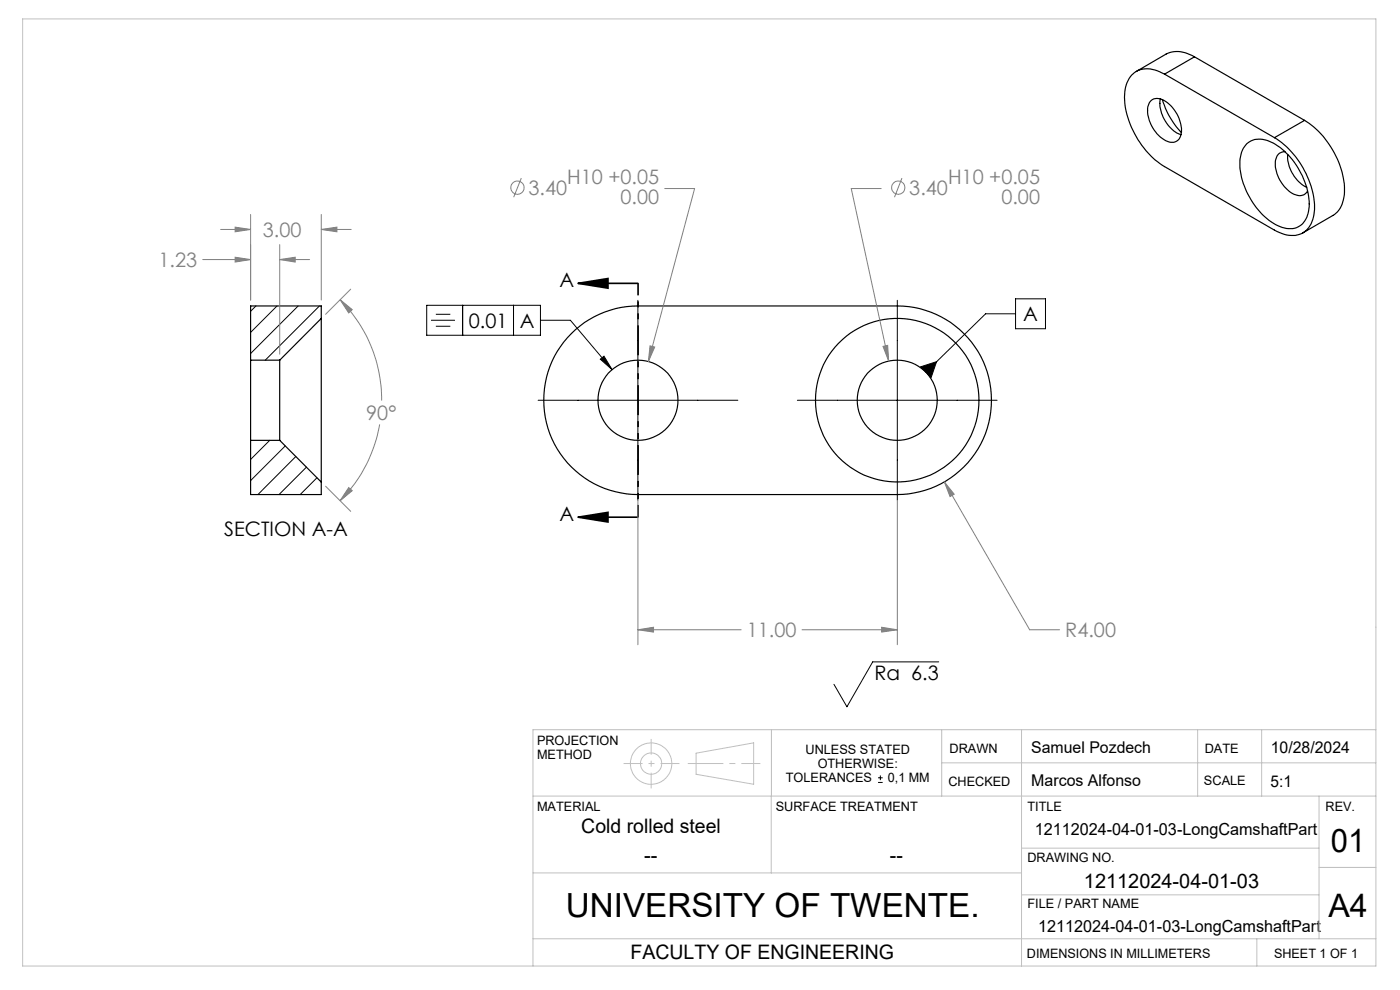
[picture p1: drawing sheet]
<svg xmlns="http://www.w3.org/2000/svg" width="297mm" height="210mm" viewBox="0 0 297 210" stroke-linecap="round" stroke-linejoin="round" font-family="sans-serif">
<g fill="none" stroke="#000" stroke-width=".25">
<path d="M247.1 15.7a5.8 5.8 0 0 0-6.4-.3 6.9 6.9 0 0 0-2.1 6.5 18.9 18.9 0 0 0 8.5 13.4l23.3 13.5a5.8 5.8 0 0 0 6.7 .1 8 8 0 0 0 1.5-7.5 19 19 0 0 0-8.2-12.2M247.1 15.7l23.3 13.5M253.4 12.1a6.1 6.1 0 0 0-6-.6l-6.3 3.7M253.4 12.1l-6.3 3.6M253.4 12.1l23.4 13.4M244.2 21.4a2.74 2.74 0 0 1 3.5 .4 7.4 7.4 0 0 1 2.8 6.9 2.09 2.09 0 0 1-3.4 1 7.4 7.4 0 0 1-3.5-7.3zM246.2 21a7.3 7.3 0 0 0 4.3 7.6M246.6 21.2a17.3 17.3 0 0 0 4 6.9M264.5 30.5a4.8 4.8 0 0 1 5.7-.1 16.2 16.2 0 0 1 7.5 13.4 4.5 4.5 0 0 1-3.5 4.7 8.8 8.8 0 0 1-6.8-3.4 16 16 0 0 1-4.3-11.4 5.5 5.5 0 0 1 1.4-3.2zM272.6 32.2a1.99 1.99 0 0 0-2.1 2.2 7.6 7.6 0 0 0 4.3 6.9 1.94 1.94 0 0 0 2.6-.8M273.2 32.8a7.6 7.6 0 0 0 4 6.9M276.8 25.5a18.7 18.7 0 0 1 8.4 15.3 5.7 5.7 0 0 1-2.4 4.9l-6.4 3.7"/>
<path d="M276.8 25.5l-6.4 3.7M53.2 76.4v17M53.2 76.4h6.1M59.3 76.4v17M68.2 67.5v34.8M68.2 67.5v-2.6h-15v11.5M68.2 67.5l-8.9 8.9M121.2 70.8a20 20 0 0 1 14.1-5.9h55.1a20 20 0 0 1 19.9 20 20 20 0 0 1-19.9 20h-55.1a20 20 0 0 1-18.4-12.3 20 20 0 0 1 4.3-21.8zM53.2 93.4v11.5h15v-2.6M53.2 93.4h6.1M59.3 93.4l8.9 8.9"/>
<circle cx="135.4" cy="84.9" r="8.5"/>
<circle cx="190.3" cy="84.9" r="8.5"/>
<circle cx="190.3" cy="84.9" r="17.3"/>
</g>
<g fill="none" stroke="#000" stroke-width=".21">
<path d="M54.3 64.9l-1.1 1.1M58.8 64.9l-5.6 5.6M63.3 64.9l-10.1 10.1M67.8 64.9l-11.5 11.5M90.5 64.8h24.2v6.3h-24.2zM91.4 67.9h5.1M92.5 66.7h3M92.5 69.2h3M98.1 64.8v6.3M108.9 64.8v6.3M114.7 67.9h6.3l8.9 10.5M127.4 76.2l.7-.6 1.8 2.8z"/>
<path d="M135.3 63.7v42.4M190.4 63.7v42.4M195.3 77.8l3.4-1.1-1.2 3.4zM215.4 66.6h-6.3l-12.7 12.3M215.4 63.4h6.4v6.3h-6.4zM57.2 93.4l-4 4.1M60.5 94.6l-7.3 7.3M62.8 96.8l-8.1 8.1M65 99.1l-5.8 5.8M114.2 84.9h42.3M169.2 84.9h42.3M67.2 101.3l-3.5 3.6"/>
<path d="M199.1 140.4h-14l-5.4 9.5-2.8-4.7M186.3 166h1M186.3 165h1M186.8 164.5v1"/>
</g>
<g fill="none" stroke="#808080" stroke-width=".21">
<path d="M110.6 37.8l-1.6 4M141 40h6.4l-9.9 36.7M186.9 40h-6.3l7.9 36.6M191.3 37.8l-1.5 4M43 55.1h10.2M46.8 48.7h6.4M49.9 48.2l3.3 .5-3.3 .5zM49.9 54.6l3.3 .5-3.3 .5zM53.2 45.5v18.1M59.3 55.1l3.3-.5v1zM59.3 51.9v23.2M59.3 55.1h6.4"/>
<path d="M68.2 48.7l3.3-.5v1zM68.2 45.5v18.1M68.2 48.7h6.3M72.1 63.6l2.6 2.1-.7 .7zM72.1 63.6a30.1 30.1 0 0 1 8.9 21.4M74.4 61.3l-5.3 5.4M137.9 73.4l1 .2-1.4 3.1zM187.3 73.5l1-.2 .2 3.3zM80.5 90a29.9 29.9 0 0 1-8.4 16.2M69.1 103.1l5.3 5.4M74 103.4l.7 .7-2.6 2.1zM135.3 106.2v30.6"/>
<path d="M190.4 106.2v30.6M200.3 102.2l2.1 2.6-.9 .5zM200.3 102.2l18.1 31.4h6.4M135.3 133.6l3.3-.5v1zM135.3 133.6h21.9M170.1 133.6h20.3M187 133.1l3.4 .5-3.4 .5z"/>
<circle cx="109.8" cy="39.8" r="1.41"/>
<circle cx="190.6" cy="39.8" r="1.41"/>
</g>
<path d="M122.6 60.1l6.4-1v2zM122.6 60.1h12.7M122.6 109.7l6.4-1v2zM122.6 109.7h12.7" fill="none" stroke="#000" stroke-width=".35"/>
<g fill="none" stroke="#c0c0c0" stroke-width=".21">
<path d="M4.8 4h287.1v200.9h-287.1zM147.7 159.8l12.2-2.2v8.8l-12.2-2.2zM163.7 154.8v14.1M199.8 154.8v14.1M216.7 154.8v50.1M254.1 154.8v14.1M267.7 154.8v14.1M291.9 154.8h-178.8v50.1M113.1 168.9h178.8M163.6 168.9v16.3M199.8 161.8h92.1M216.7 179.9h63.1"/>
<path d="M279.8 168.9v30.2M113.1 185.2h103.6M113.1 199.1h178.8M216.7 189.8h63.1M266.6 199.1v5.8M279.8 184h12.1"/>
<circle cx="138.1" cy="162" r="4.4"/>
<circle cx="138.1" cy="162" r="2.26"/>
</g>
<path d="M135.4 60.1v49.6" fill="none" stroke="#000" stroke-width=".35" stroke-dasharray="6.3 1.3 1.3 1.3 1.3 1.3" stroke-dashoffset="3.8" stroke-linecap="butt"/>
<path d="M138.1 156.7v10.5" fill="none" stroke="#c0c0c0" stroke-width=".21" stroke-dasharray="15.2 1.3 1.3 1.3" stroke-dashoffset="11.9" stroke-linecap="butt"/>
<path d="M132.3 162h11.8" fill="none" stroke="#c0c0c0" stroke-width=".21" stroke-dasharray="15.2 1.3 1.3 1.3" stroke-dashoffset="11.2" stroke-linecap="butt"/>
<path d="M145.9 162h15.4" fill="none" stroke="#c0c0c0" stroke-width=".21" stroke-dasharray="15.2 1.3 1.3 1.3" stroke-dashoffset="7.7" stroke-linecap="butt"/>
<g fill="#000">
<path d="M122.6 60.1l6.4-1v2zM122.6 109.7l6.4-1v2z"/>
<path d="M127.4 76.2l.7-.6 1.8 2.8zM195.3 77.8l3.4-1.1-1.2 3.4z"/>
</g>
<path d="M135.3 133.6l3.3-.5v1zM187 133.1l3.4 .5-3.4 .5zM200.3 102.2l1.2 3.1 .9-.5zM187.3 73.5l1.2 3.1-.2-3.3zM137.9 73.4l-.4 3.3 1.4-3.1zM49.9 48.2l3.3 .5-3.3 .5zM68.2 48.7l3.3-.5v1zM49.9 54.6l3.3 .5-3.3 .5zM59.3 55.1l3.3-.5v1zM74 103.4l.7 .7-2.6 2.1zM72.1 63.6l2.6 2.1-.7 .7z" fill="#808080"/>
<text font-size="7.1" x="120" y="194.5">UNIVERSITY OF TWENTE.</text>
<g font-size="6.9">
<text x="282.3" y="180.7">01</text>
<text x="281.8" y="194.5">A4</text>
</g>
<g font-size="4.2" fill="#808080">
<text x="112.1" y="41.3">3.40</text>
<text x="120.3" y="39.1">H10 +0.05</text>
<text x="192.9" y="41.3">3.40</text>
<text x="201.1" y="39.1">H10 +0.05</text>
<text x="131.7" y="43.2">0.00</text>
<text x="212.4" y="43.2">0.00</text>
<text x="55.8" y="50.3">3.00</text>
<text x="33.6" y="56.7">1.23</text>
<text x="77.7" y="89.1">90°</text>
<text x="158.4" y="135.2">11.00</text>
<text x="226" y="135.2">R4.00</text>
</g>
<g font-size="4.2">
<text x="118.7" y="60.8">A</text>
<text x="99.5" y="69.5">0.01</text>
<text x="110.3" y="69.5">A</text>
<text x="217.1" y="68.1">A</text>
<text x="47.6" y="113.7">SECTION A-A</text>
<text x="118.7" y="110.4">A</text>
<text x="185.5" y="144.2">Ra 6.3</text>
<text x="123.3" y="176.6">Cold rolled steel</text>
<text x="136.7" y="182.9">--</text>
<text x="188.8" y="182.9">--</text>
<text x="230" y="188.3">12112024-04-01-03</text>
<text x="133.8" y="203.4">FACULTY OF ENGINEERING</text>
</g>
<g font-size="3.5">
<text x="219.5" y="177.1">12112024-04-01-03-LongCamshaftPart</text>
<text x="220.2" y="197.6">12112024-04-01-03-LongCamshaftPart</text>
</g>
<g font-size="3.4">
<text x="218.8" y="159.7">Samuel Pozdech</text>
<text x="269.6" y="159.7">10/28/2024</text>
<text x="218.8" y="166.7">Marcos Alfonso</text>
<text x="269.5" y="166.9">5:1</text>
</g>
<g font-size="2.7">
<text x="113.9" y="158">PROJECTION</text>
<text x="113.9" y="161">METHOD</text>
<text x="170.9" y="159.9">UNLESS STATED</text>
<text x="201.4" y="159.7">DRAWN</text>
<text x="255.6" y="159.6">DATE</text>
<text x="166.7" y="165.9">TOLERANCES</text>
<text x="173.5" y="162.9">OTHERWISE:</text>
<text x="188.4" y="165.9">0,1 MM</text>
<text x="201.2" y="166.6">CHECKED</text>
<text x="255.4" y="166.6">SCALE</text>
<text x="113.9" y="172">MATERIAL</text>
<text x="164.6" y="172">SURFACE TREATMENT</text>
<text x="218" y="172">TITLE</text>
<text x="281.2" y="172">REV.</text>
<text x="218" y="182.9">DRAWING NO.</text>
<text x="218" y="192.7">FILE / PART NAME</text>
<text x="217.9" y="203.2">DIMENSIONS IN MILLIMETERS</text>
<text x="270.3" y="203.2">SHEET 1 OF 1</text>
</g>
</svg>
